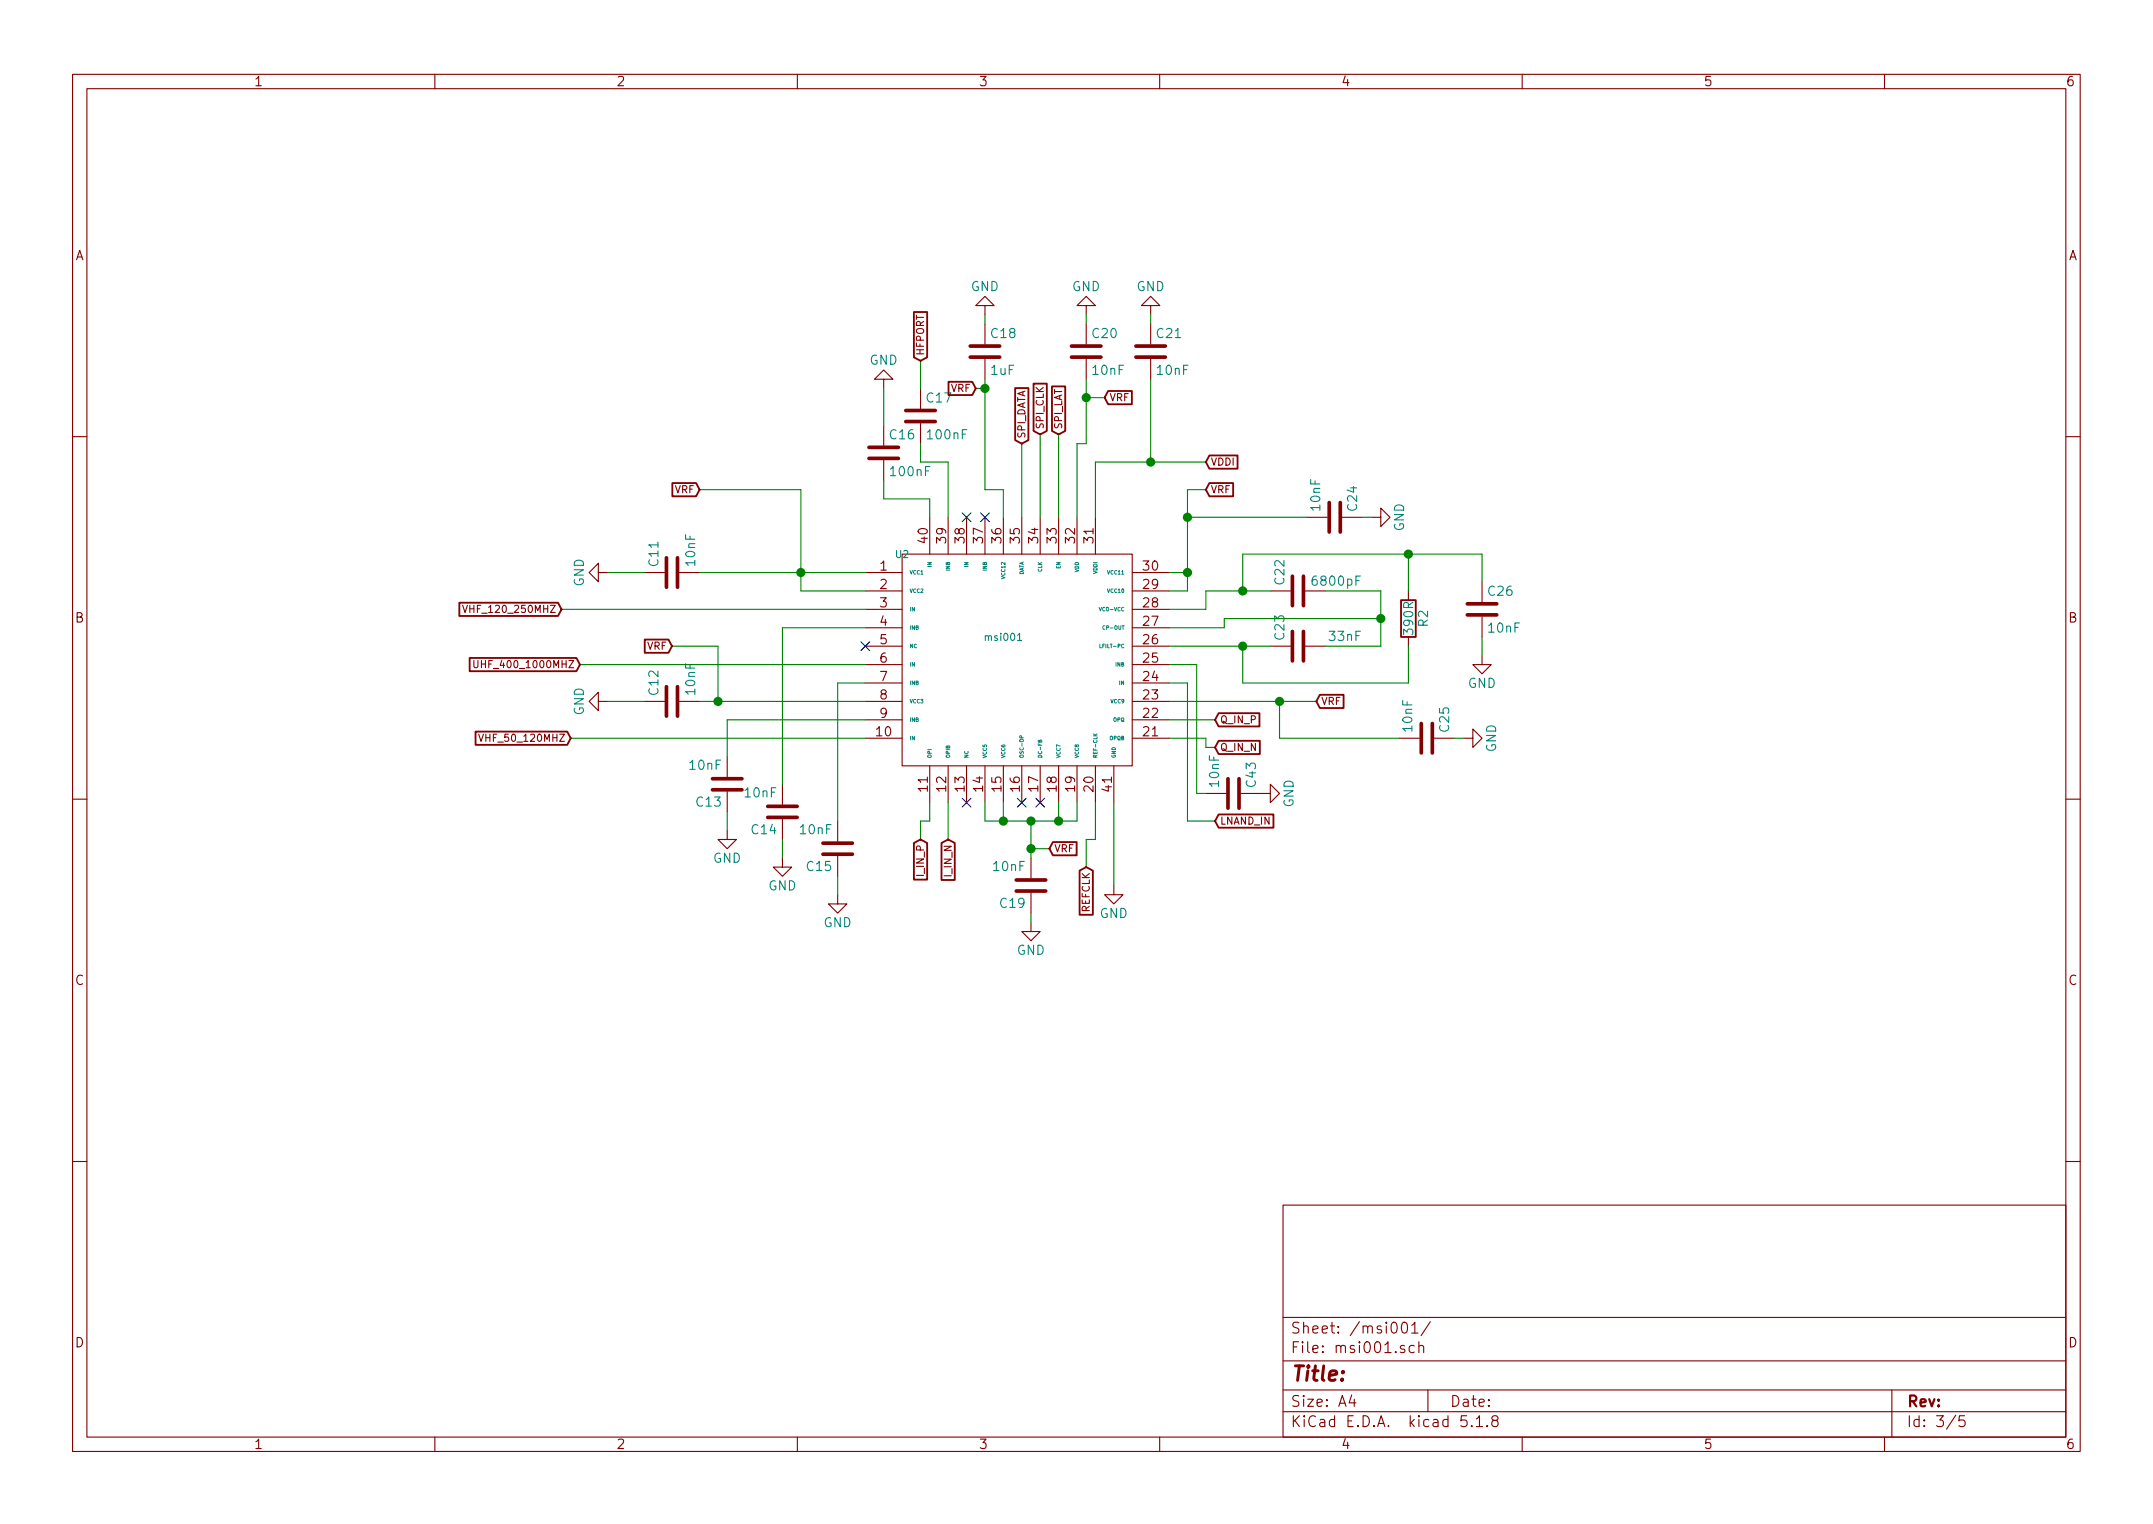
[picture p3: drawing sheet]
EESchema Schematic File Version 4
EELAYER 30 0
EELAYER END
$Descr A4 11693 8268
encoding utf-8
Sheet 3 5
Title ""
Date ""
Rev ""
Comp ""
Comment1 ""
Comment2 ""
Comment3 ""
Comment4 ""
$EndDescr
$Comp
L msisdr-rescue:GND #PWR019
U 1 1
P 3300 3100
F 0 "#PWR019" H 3300 2850 50  0001 C CNN
F 1 "GND" H 3300 2950 50  0000 C CNN
F 2 "" H 3300 3100 50  0001 C CNN
F 3 "" H 3300 3100 50  0001 C CNN
	1    3300 3100
	0    1    -1   0   
$EndComp
Text GLabel 3800 2650 0    39   Input ~ 0
VRF
Wire Wire Line
	4350 2650 4350 3100
Wire Wire Line
	4350 3200 4700 3200
$Comp
L msisdr-rescue:C C11
U 1 1
P 3650 3100
F 0 "C11" H 3675 3200 50  0000 L CNN
F 1 "10nF" H 3675 3000 50  0000 L CNN
F 2 "Capacitor_SMD:C_1206_3216Metric_Pad1.33x1.80mm_HandSolder" H 3688 2950 50  0001 C CNN
F 3 "" H 3650 3100 50  0001 C CNN
	1    3650 3100
	0    -1   -1   0   
$EndComp
Connection ~ 4350 3100
Wire Wire Line
	3800 3100 4350 3100
Wire Wire Line
	3500 3100 3300 3100
Wire Wire Line
	3800 2650 4350 2650
$Comp
L msisdr-rescue:C C16
U 1 1
P 4800 2450
F 0 "C16" H 4825 2550 50  0000 L CNN
F 1 "100nF" H 4825 2350 50  0000 L CNN
F 2 "Capacitor_SMD:C_1206_3216Metric_Pad1.33x1.80mm_HandSolder" H 4838 2300 50  0001 C CNN
F 3 "" H 4800 2450 50  0001 C CNN
	1    4800 2450
	1    0    0    -1  
$EndComp
$Comp
L msisdr-rescue:GND #PWR024
U 1 1
P 4800 2100
F 0 "#PWR024" H 4800 1850 50  0001 C CNN
F 1 "GND" H 4800 1950 50  0000 C CNN
F 2 "" H 4800 2100 50  0001 C CNN
F 3 "" H 4800 2100 50  0001 C CNN
	1    4800 2100
	1    0    0    1   
$EndComp
Wire Wire Line
	5050 2800 5050 2700
Wire Wire Line
	5050 2700 4800 2700
Wire Wire Line
	4800 2700 4800 2600
Wire Wire Line
	4800 2300 4800 2100
Text GLabel 5000 1950 1    39   Input ~ 0
HFPORT
$Comp
L msisdr-rescue:C C17
U 1 1
P 5000 2250
F 0 "C17" H 5025 2350 50  0000 L CNN
F 1 "100nF" H 5025 2150 50  0000 L CNN
F 2 "Capacitor_SMD:C_1206_3216Metric_Pad1.33x1.80mm_HandSolder" H 5038 2100 50  0001 C CNN
F 3 "" H 5000 2250 50  0001 C CNN
	1    5000 2250
	1    0    0    -1  
$EndComp
Wire Wire Line
	5000 2100 5000 1950
Wire Wire Line
	5000 2400 5000 2500
Wire Wire Line
	5000 2500 5150 2500
Wire Wire Line
	5150 2500 5150 2800
NoConn ~ 5250 2800
NoConn ~ 5350 2800
$Comp
L msisdr-rescue:C C18
U 1 1
P 5350 1900
F 0 "C18" H 5375 2000 50  0000 L CNN
F 1 "1uF" H 5375 1800 50  0000 L CNN
F 2 "Capacitor_SMD:C_1206_3216Metric_Pad1.33x1.80mm_HandSolder" H 5388 1750 50  0001 C CNN
F 3 "" H 5350 1900 50  0001 C CNN
	1    5350 1900
	1    0    0    -1  
$EndComp
Wire Wire Line
	5450 2800 5450 2650
Wire Wire Line
	5450 2650 5350 2650
Wire Wire Line
	5350 2650 5350 2100
$Comp
L msisdr-rescue:GND #PWR025
U 1 1
P 5350 1700
F 0 "#PWR025" H 5350 1450 50  0001 C CNN
F 1 "GND" H 5350 1550 50  0000 C CNN
F 2 "" H 5350 1700 50  0001 C CNN
F 3 "" H 5350 1700 50  0001 C CNN
	1    5350 1700
	1    0    0    1   
$EndComp
Wire Wire Line
	5350 1750 5350 1700
Text GLabel 5550 2400 1    39   Input ~ 0
SPI_DATA
Wire Wire Line
	5550 2800 5550 2400
Text GLabel 5650 2350 1    39   Input ~ 0
SPI_CLK
Text GLabel 5750 2350 1    39   Input ~ 0
SPI_LAT
Wire Wire Line
	5650 2800 5650 2350
Wire Wire Line
	5750 2800 5750 2350
$Comp
L msisdr-rescue:C C20
U 1 1
P 5900 1900
F 0 "C20" H 5925 2000 50  0000 L CNN
F 1 "10nF" H 5925 1800 50  0000 L CNN
F 2 "Capacitor_SMD:C_1206_3216Metric_Pad1.33x1.80mm_HandSolder" H 5938 1750 50  0001 C CNN
F 3 "" H 5900 1900 50  0001 C CNN
	1    5900 1900
	1    0    0    -1  
$EndComp
$Comp
L msisdr-rescue:GND #PWR027
U 1 1
P 5900 1700
F 0 "#PWR027" H 5900 1450 50  0001 C CNN
F 1 "GND" H 5900 1550 50  0000 C CNN
F 2 "" H 5900 1700 50  0001 C CNN
F 3 "" H 5900 1700 50  0001 C CNN
	1    5900 1700
	1    0    0    1   
$EndComp
Wire Wire Line
	5900 1750 5900 1700
Wire Wire Line
	5900 2050 5900 2150
Wire Wire Line
	5900 2400 5850 2400
Wire Wire Line
	5850 2400 5850 2800
$Comp
L msisdr-rescue:C C21
U 1 1
P 6250 1900
F 0 "C21" H 6275 2000 50  0000 L CNN
F 1 "10nF" H 6275 1800 50  0000 L CNN
F 2 "Capacitor_SMD:C_1206_3216Metric_Pad1.33x1.80mm_HandSolder" H 6288 1750 50  0001 C CNN
F 3 "" H 6250 1900 50  0001 C CNN
	1    6250 1900
	1    0    0    -1  
$EndComp
$Comp
L msisdr-rescue:GND #PWR029
U 1 1
P 6250 1700
F 0 "#PWR029" H 6250 1450 50  0001 C CNN
F 1 "GND" H 6250 1550 50  0000 C CNN
F 2 "" H 6250 1700 50  0001 C CNN
F 3 "" H 6250 1700 50  0001 C CNN
	1    6250 1700
	1    0    0    1   
$EndComp
Wire Wire Line
	6250 1750 6250 1700
Wire Wire Line
	5950 2800 5950 2500
Wire Wire Line
	5950 2500 6250 2500
Wire Wire Line
	6250 2500 6250 2050
Text GLabel 6550 2500 2    39   Input ~ 0
VDDI
Connection ~ 6250 2500
$Comp
L msisdr-rescue:C C24
U 1 1
P 7250 2800
F 0 "C24" H 7275 2900 50  0000 L CNN
F 1 "10nF" H 7275 2700 50  0000 L CNN
F 2 "Capacitor_SMD:C_1206_3216Metric_Pad1.33x1.80mm_HandSolder" H 7288 2650 50  0001 C CNN
F 3 "" H 7250 2800 50  0001 C CNN
	1    7250 2800
	0    1    -1   0   
$EndComp
$Comp
L msisdr-rescue:GND #PWR030
U 1 1
P 7450 2800
F 0 "#PWR030" H 7450 2550 50  0001 C CNN
F 1 "GND" H 7450 2650 50  0000 C CNN
F 2 "" H 7450 2800 50  0001 C CNN
F 3 "" H 7450 2800 50  0001 C CNN
	1    7450 2800
	0    -1   -1   0   
$EndComp
Wire Wire Line
	7400 2800 7450 2800
Wire Wire Line
	6450 2800 7100 2800
Wire Wire Line
	6350 3100 6450 3100
Wire Wire Line
	6450 2650 6450 2800
Wire Wire Line
	6450 3200 6350 3200
Connection ~ 6450 3100
$Comp
L msisdr-rescue:C C22
U 1 1
P 7050 3200
F 0 "C22" H 7075 3300 50  0000 L CNN
F 1 "6800pF" V 7100 2850 50  0000 L CNN
F 2 "Capacitor_SMD:C_1206_3216Metric_Pad1.33x1.80mm_HandSolder" H 7088 3050 50  0001 C CNN
F 3 "" H 7050 3200 50  0001 C CNN
	1    7050 3200
	0    -1   -1   0   
$EndComp
$Comp
L msisdr-rescue:C C23
U 1 1
P 7050 3500
F 0 "C23" H 7075 3600 50  0000 L CNN
F 1 "33nF" V 7100 3150 50  0000 L CNN
F 2 "Capacitor_SMD:C_1206_3216Metric_Pad1.33x1.80mm_HandSolder" H 7088 3350 50  0001 C CNN
F 3 "" H 7050 3500 50  0001 C CNN
	1    7050 3500
	0    -1   -1   0   
$EndComp
$Comp
L msisdr-rescue:C C26
U 1 1
P 8050 3300
F 0 "C26" H 8075 3400 50  0000 L CNN
F 1 "10nF" H 8075 3200 50  0000 L CNN
F 2 "Capacitor_SMD:C_1206_3216Metric_Pad1.33x1.80mm_HandSolder" H 8088 3150 50  0001 C CNN
F 3 "" H 8050 3300 50  0001 C CNN
	1    8050 3300
	1    0    0    -1  
$EndComp
$Comp
L msisdr-rescue:R R2
U 1 1
P 7650 3350
F 0 "R2" V 7730 3350 50  0000 C CNN
F 1 "390R" V 7650 3350 50  0000 C CNN
F 2 "Resistor_SMD:R_1206_3216Metric_Pad1.30x1.75mm_HandSolder" V 7580 3350 50  0001 C CNN
F 3 "" H 7650 3350 50  0001 C CNN
	1    7650 3350
	1    0    0    -1  
$EndComp
Wire Wire Line
	6550 3200 6750 3200
Wire Wire Line
	6550 3200 6550 3300
Wire Wire Line
	6550 3300 6350 3300
Wire Wire Line
	6350 3500 6750 3500
Wire Wire Line
	6350 3400 6650 3400
Wire Wire Line
	6650 3400 6650 3350
Wire Wire Line
	6650 3350 7500 3350
Wire Wire Line
	7200 3200 7500 3200
Wire Wire Line
	7500 3200 7500 3350
Wire Wire Line
	7500 3500 7200 3500
Connection ~ 7500 3350
Wire Wire Line
	6750 3200 6750 3000
Wire Wire Line
	6750 3000 7650 3000
Wire Wire Line
	7650 3000 7650 3200
Connection ~ 6750 3200
Wire Wire Line
	7650 3500 7650 3700
Wire Wire Line
	7650 3700 6750 3700
Wire Wire Line
	6750 3700 6750 3500
Connection ~ 6750 3500
Connection ~ 7650 3000
$Comp
L msisdr-rescue:GND #PWR032
U 1 1
P 8050 3550
F 0 "#PWR032" H 8050 3300 50  0001 C CNN
F 1 "GND" H 8050 3400 50  0000 C CNN
F 2 "" H 8050 3550 50  0001 C CNN
F 3 "" H 8050 3550 50  0001 C CNN
	1    8050 3550
	1    0    0    -1  
$EndComp
Wire Wire Line
	8050 3000 8050 3150
Wire Wire Line
	8050 3450 8050 3550
$Comp
L msisdr-rescue:GND #PWR031
U 1 1
P 7950 4000
F 0 "#PWR031" H 7950 3750 50  0001 C CNN
F 1 "GND" H 7950 3850 50  0000 C CNN
F 2 "" H 7950 4000 50  0001 C CNN
F 3 "" H 7950 4000 50  0001 C CNN
	1    7950 4000
	0    -1   -1   0   
$EndComp
Wire Wire Line
	7900 4000 7950 4000
Wire Wire Line
	6950 4000 7600 4000
Wire Wire Line
	6350 3800 6950 3800
Wire Wire Line
	6950 3800 6950 4000
Text GLabel 5300 2100 0    39   Input ~ 0
VRF
Text GLabel 6000 2150 2    39   Input ~ 0
VRF
Wire Wire Line
	5300 2100 5350 2100
Connection ~ 5350 2100
Wire Wire Line
	6000 2150 5900 2150
Connection ~ 5900 2150
Text GLabel 6550 2650 2    39   Input ~ 0
VRF
Wire Wire Line
	6550 2650 6450 2650
Connection ~ 6450 2800
Text GLabel 7150 3800 2    39   Input ~ 0
VRF
Connection ~ 6950 3800
$Comp
L msisdr-rescue:GND #PWR028
U 1 1
P 6050 4800
F 0 "#PWR028" H 6050 4550 50  0001 C CNN
F 1 "GND" H 6050 4650 50  0000 C CNN
F 2 "" H 6050 4800 50  0001 C CNN
F 3 "" H 6050 4800 50  0001 C CNN
	1    6050 4800
	1    0    0    -1  
$EndComp
Wire Wire Line
	6050 4800 6050 4350
Text GLabel 6600 3900 2    39   Input ~ 0
Q_IN_P
Wire Wire Line
	6600 3900 6350 3900
Text GLabel 6600 4050 2    39   Input ~ 0
Q_IN_N
Wire Wire Line
	6600 4050 6550 4050
Wire Wire Line
	6550 4050 6550 4000
Wire Wire Line
	6550 4000 6350 4000
Wire Wire Line
	5350 4350 5350 4450
Wire Wire Line
	5350 4450 5450 4450
Wire Wire Line
	5450 4450 5450 4350
Wire Wire Line
	5850 4450 5850 4350
Connection ~ 5450 4450
Wire Wire Line
	5750 4350 5750 4450
Connection ~ 5750 4450
$Comp
L msisdr-rescue:C C19
U 1 1
P 5600 4800
F 0 "C19" H 5625 4900 50  0000 L CNN
F 1 "10nF" H 5625 4700 50  0000 L CNN
F 2 "Capacitor_SMD:C_1206_3216Metric_Pad1.33x1.80mm_HandSolder" H 5638 4650 50  0001 C CNN
F 3 "" H 5600 4800 50  0001 C CNN
	1    5600 4800
	-1   0    0    1   
$EndComp
$Comp
L msisdr-rescue:GND #PWR026
U 1 1
P 5600 5000
F 0 "#PWR026" H 5600 4750 50  0001 C CNN
F 1 "GND" H 5600 4850 50  0000 C CNN
F 2 "" H 5600 5000 50  0001 C CNN
F 3 "" H 5600 5000 50  0001 C CNN
	1    5600 5000
	-1   0    0    -1  
$EndComp
Wire Wire Line
	5600 4950 5600 5000
Wire Wire Line
	5600 4650 5600 4600
Connection ~ 5600 4450
NoConn ~ 5550 4350
NoConn ~ 5650 4350
Text GLabel 5900 4700 3    39   Input ~ 0
REFCLK
Wire Wire Line
	5950 4350 5950 4550
Wire Wire Line
	5950 4550 5900 4550
Wire Wire Line
	5900 4550 5900 4700
Text GLabel 5000 4550 3    39   Input ~ 0
I_IN_P
Text GLabel 5150 4550 3    39   Input ~ 0
I_IN_N
Wire Wire Line
	5050 4350 5050 4450
Wire Wire Line
	5050 4450 5000 4450
Wire Wire Line
	5000 4450 5000 4550
Wire Wire Line
	5150 4550 5150 4350
NoConn ~ 5250 4350
$Comp
L msisdr-rescue:GND #PWR020
U 1 1
P 3300 3800
F 0 "#PWR020" H 3300 3550 50  0001 C CNN
F 1 "GND" H 3300 3650 50  0000 C CNN
F 2 "" H 3300 3800 50  0001 C CNN
F 3 "" H 3300 3800 50  0001 C CNN
	1    3300 3800
	0    1    -1   0   
$EndComp
$Comp
L msisdr-rescue:C C12
U 1 1
P 3650 3800
F 0 "C12" H 3675 3900 50  0000 L CNN
F 1 "10nF" H 3675 3700 50  0000 L CNN
F 2 "Capacitor_SMD:C_1206_3216Metric_Pad1.33x1.80mm_HandSolder" H 3688 3650 50  0001 C CNN
F 3 "" H 3650 3800 50  0001 C CNN
	1    3650 3800
	0    -1   -1   0   
$EndComp
Wire Wire Line
	3800 3800 3900 3800
Wire Wire Line
	3500 3800 3300 3800
Text GLabel 3650 3500 0    39   Input ~ 0
VRF
Wire Wire Line
	3650 3500 3900 3500
Wire Wire Line
	3900 3500 3900 3800
Connection ~ 3900 3800
$Comp
L msisdr-rescue:GND #PWR021
U 1 1
P 3950 4500
F 0 "#PWR021" H 3950 4250 50  0001 C CNN
F 1 "GND" H 3950 4350 50  0000 C CNN
F 2 "" H 3950 4500 50  0001 C CNN
F 3 "" H 3950 4500 50  0001 C CNN
	1    3950 4500
	-1   0    0    -1  
$EndComp
$Comp
L msisdr-rescue:C C13
U 1 1
P 3950 4250
F 0 "C13" H 3975 4350 50  0000 L CNN
F 1 "10nF" H 3975 4150 50  0000 L CNN
F 2 "Capacitor_SMD:C_1206_3216Metric_Pad1.33x1.80mm_HandSolder" H 3988 4100 50  0001 C CNN
F 3 "" H 3950 4250 50  0001 C CNN
	1    3950 4250
	-1   0    0    1   
$EndComp
Wire Wire Line
	4700 3900 3950 3900
Wire Wire Line
	3950 3900 3950 4100
Wire Wire Line
	3950 4400 3950 4500
$Comp
L msisdr-rescue:GND #PWR022
U 1 1
P 4250 4650
F 0 "#PWR022" H 4250 4400 50  0001 C CNN
F 1 "GND" H 4250 4500 50  0000 C CNN
F 2 "" H 4250 4650 50  0001 C CNN
F 3 "" H 4250 4650 50  0001 C CNN
	1    4250 4650
	-1   0    0    -1  
$EndComp
$Comp
L msisdr-rescue:C C14
U 1 1
P 4250 4400
F 0 "C14" H 4275 4500 50  0000 L CNN
F 1 "10nF" H 4275 4300 50  0000 L CNN
F 2 "Capacitor_SMD:C_1206_3216Metric_Pad1.33x1.80mm_HandSolder" H 4288 4250 50  0001 C CNN
F 3 "" H 4250 4400 50  0001 C CNN
	1    4250 4400
	-1   0    0    1   
$EndComp
Wire Wire Line
	4250 3400 4250 4250
Wire Wire Line
	4250 4550 4250 4650
Wire Wire Line
	4700 3400 4250 3400
$Comp
L msisdr-rescue:GND #PWR023
U 1 1
P 4550 4850
F 0 "#PWR023" H 4550 4600 50  0001 C CNN
F 1 "GND" H 4550 4700 50  0000 C CNN
F 2 "" H 4550 4850 50  0001 C CNN
F 3 "" H 4550 4850 50  0001 C CNN
	1    4550 4850
	-1   0    0    -1  
$EndComp
$Comp
L msisdr-rescue:C C15
U 1 1
P 4550 4600
F 0 "C15" H 4575 4700 50  0000 L CNN
F 1 "10nF" H 4575 4500 50  0000 L CNN
F 2 "Capacitor_SMD:C_1206_3216Metric_Pad1.33x1.80mm_HandSolder" H 4588 4450 50  0001 C CNN
F 3 "" H 4550 4600 50  0001 C CNN
	1    4550 4600
	-1   0    0    1   
$EndComp
Wire Wire Line
	4550 3700 4550 4450
Wire Wire Line
	4550 4750 4550 4850
Wire Wire Line
	4550 3700 4700 3700
NoConn ~ 4700 3500
Text GLabel 3050 3300 0    39   Input ~ 0
VHF_120_250MHZ
Wire Wire Line
	3050 3300 4700 3300
Wire Wire Line
	4700 3600 3150 3600
Text GLabel 3150 3600 0    39   Input ~ 0
UHF_400_1000MHZ
Text GLabel 3100 4000 0    39   Input ~ 0
VHF_50_120MHZ
Wire Wire Line
	3100 4000 4700 4000
Wire Wire Line
	6350 3600 6500 3600
Wire Wire Line
	6500 3600 6500 4300
Wire Wire Line
	6500 4300 6550 4300
Wire Wire Line
	6600 4450 6450 4450
Wire Wire Line
	6450 4450 6450 3700
Wire Wire Line
	6450 3700 6350 3700
$Comp
L msisdr-rescue:msi001 U2
U 1 1
P 4900 3000
F 0 "U2" H 4900 3000 39  0000 C CNN
F 1 "msi001" H 5450 2550 39  0000 C CNN
F 2 "Package_DFN_QFN:QFN-40-1EP_6x6mm_P0.5mm_EP4.6x4.6mm_ThermalVias" H 4900 3000 39  0001 C CNN
F 3 "" H 4900 3000 39  0001 C CNN
	1    4900 3000
	1    0    0    -1  
$EndComp
Text GLabel 5700 4600 2    39   Input ~ 0
VRF
Wire Wire Line
	5700 4600 5600 4600
Connection ~ 5600 4600
Wire Wire Line
	4350 3100 4350 3200
Wire Wire Line
	4350 3100 4700 3100
Wire Wire Line
	6250 2500 6550 2500
Wire Wire Line
	6450 3100 6450 3200
Wire Wire Line
	7500 3350 7500 3500
Wire Wire Line
	6750 3200 6900 3200
Wire Wire Line
	6750 3500 6900 3500
Wire Wire Line
	7650 3000 8050 3000
Wire Wire Line
	5350 2100 5350 2050
Wire Wire Line
	5900 2150 5900 2400
Wire Wire Line
	6450 2800 6450 3100
Wire Wire Line
	6950 3800 7150 3800
Wire Wire Line
	5450 4450 5600 4450
Wire Wire Line
	5750 4450 5850 4450
Wire Wire Line
	5600 4450 5750 4450
Wire Wire Line
	3900 3800 4700 3800
Wire Wire Line
	5600 4600 5600 4450
$Comp
L msisdr-rescue:C C25
U 1 1
P 7750 4000
F 0 "C25" H 7775 4100 50  0000 L CNN
F 1 "10nF" H 7775 3900 50  0000 L CNN
F 2 "Capacitor_SMD:C_1206_3216Metric_Pad1.33x1.80mm_HandSolder" H 7788 3850 50  0001 C CNN
F 3 "" H 7750 4000 50  0001 C CNN
	1    7750 4000
	0    1    -1   0   
$EndComp
Text GLabel 6600 4450 2    39   Input ~ 0
LNAND_IN
$Comp
L msisdr-rescue:C C43
U 1 1
P 6700 4300
F 0 "C43" H 6725 4400 50  0000 L CNN
F 1 "10nF" H 6725 4200 50  0000 L CNN
F 2 "Capacitor_SMD:C_1206_3216Metric_Pad1.33x1.80mm_HandSolder" H 6738 4150 50  0001 C CNN
F 3 "" H 6700 4300 50  0001 C CNN
	1    6700 4300
	0    1    -1   0   
$EndComp
$Comp
L msisdr-rescue:GND #PWR0102
U 1 1
P 6850 4300
F 0 "#PWR0102" H 6850 4050 50  0001 C CNN
F 1 "GND" H 6850 4150 50  0000 C CNN
F 2 "" H 6850 4300 50  0001 C CNN
F 3 "" H 6850 4300 50  0001 C CNN
	1    6850 4300
	0    -1   -1   0   
$EndComp
$EndSCHEMATC
